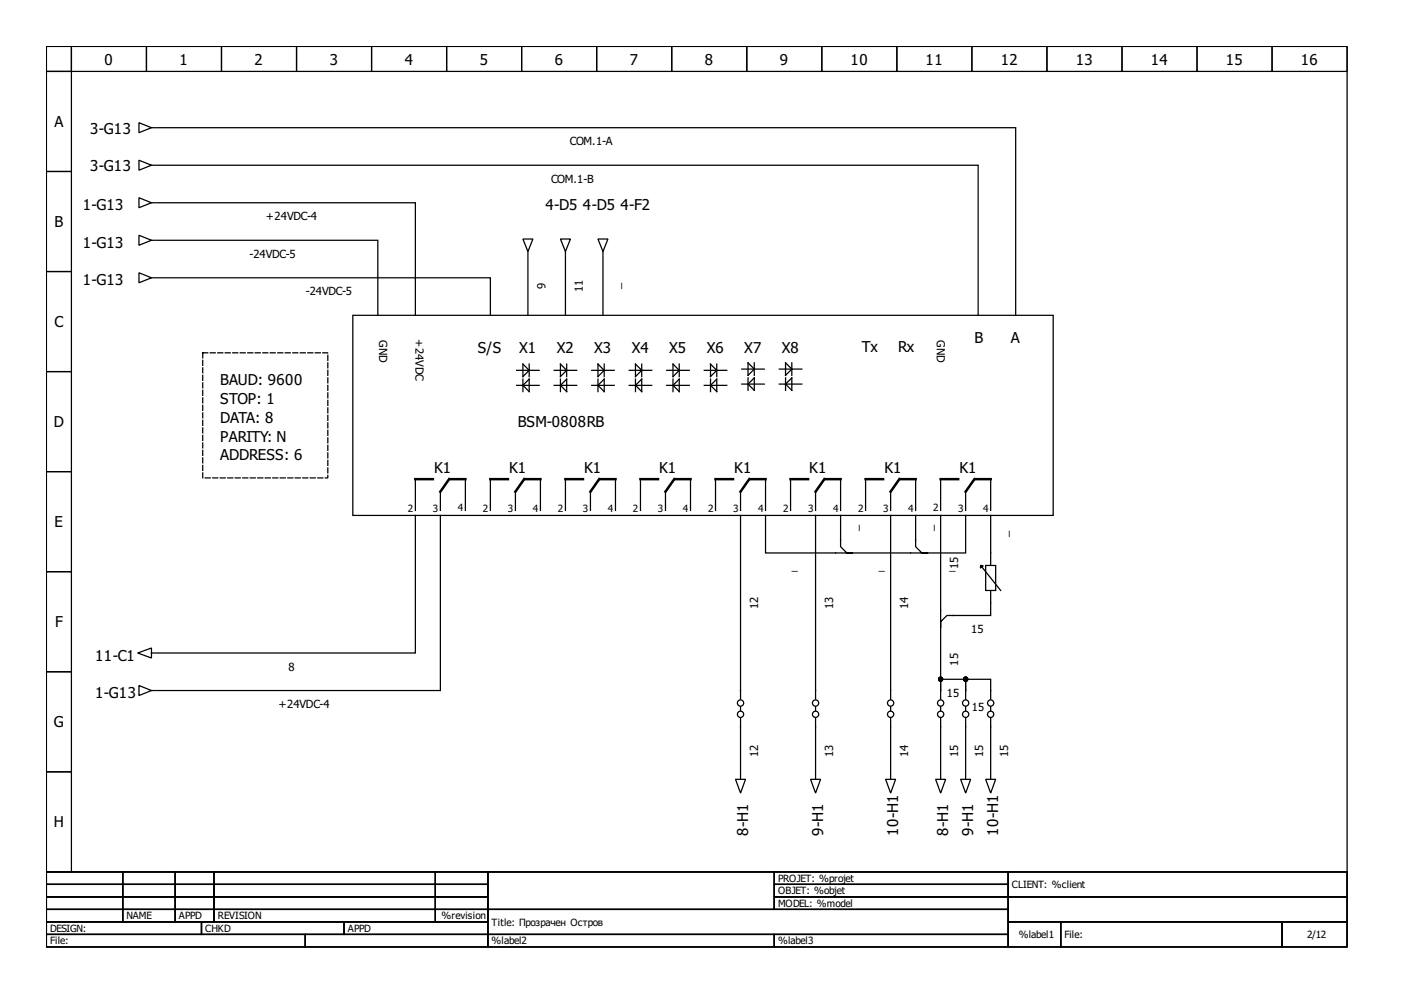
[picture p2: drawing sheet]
<svg xmlns="http://www.w3.org/2000/svg" width="297mm" height="210mm" viewBox="0 0 297 210" stroke-linecap="round" stroke-linejoin="round" font-family="sans-serif">
<g fill="none" stroke="#000" stroke-width=".26">
<path d="M9.8 9.8h274.4v174.1h-274.4zM9.8 9.8h5.3v5.3h-5.3zM9.8 15.1h5.3v21.1h-5.3zM15.1 9.8h15.8v5.3h-15.8zM30.9 9.8h15.8v5.3h-15.8zM46.7 9.8h15.9v5.3h-15.9zM62.6 9.8h15.8v5.3h-15.8zM78.4 9.8h15.8v5.3h-15.8zM94.2 9.8h15.9v5.3h-15.9zM110.1 9.8h15.8v5.3h-15.8zM125.9 9.8h15.8v5.3h-15.8zM141.7 9.8h15.8v5.3h-15.8z"/>
<path d="M157.5 9.8h15.9v5.3h-15.9zM173.4 9.8h15.8v5.3h-15.8zM189.2 9.8h15.8v5.3h-15.8zM205 9.8h15.9v5.3h-15.9zM220.9 9.8h15.8v5.3h-15.8zM236.7 9.8h15.8v5.3h-15.8zM252.5 9.8h15.9v5.3h-15.9zM268.4 9.8h15.8v5.3h-15.8zM9.8 36.2h5.3v21.1h-5.3zM29.3 33.8l2.7 1.1-2.7 1zM29.3 25.9l2.7 1-2.7 1.1zM32 34.9h.7"/>
<path d="M32 26.9h.7M9.8 57.3h5.3v21.1h-5.3zM29.3 41.7l2.7 1.1-2.7 1zM29.3 57.5l2.7 1.1-2.7 1.1zM29.3 49.6l2.7 1.1-2.7 1zM32 42.8h.7M32 58.6h.7M32 50.7h.7M110.3 50.4h2.1l-1 2.7zM111.4 53.1v.8M118.2 50.4h2.1l-1 2.7zM119.3 53.1v.8"/>
<path d="M9.8 78.4h5.3v21.1h-5.3zM74.4 66.5h147.8v42.2h-147.8zM109 78.1h4.7M110.3 76.8l1.3 1.3-1.3 1.3zM110.3 80v2.6M111.6 76.8v2.6M116.9 78.1h4.8M118.2 76.8l1.4 1.3-1.4 1.3zM118.2 80v2.6M119.6 76.8v2.6M124.8 78.1h4.8M126.1 76.8l1.4 1.3-1.4 1.3z"/>
<path d="M126.1 80v2.6M127.5 76.8v2.6M132.7 78.1h4.8M134.1 76.8l1.3 1.3-1.3 1.3zM134.1 80v2.6M135.4 76.8v2.6M140.7 78.1h4.7M142 76.8l1.3 1.3-1.3 1.3zM142 80v2.6M143.3 76.8v2.6M148.6 78.1h4.7M149.9 76.8l1.3 1.3-1.3 1.3z"/>
<path d="M149.9 80v2.6M151.2 76.8v2.6M156.5 77.9h4.7M157.8 76.5l1.3 1.4-1.3 1.3zM157.8 79.7v2.6M159.1 76.5v2.7M164.4 77.9h4.8M165.7 76.5l1.3 1.4-1.3 1.3zM165.7 79.7v2.6M167 76.5v2.7M9.8 99.5h5.3v21.1h-5.3zM109 81.3h4.7"/>
<path d="M110.3 81.3l1.3-1.3v2.6zM116.9 81.3h4.8M118.2 81.3l1.4-1.3v2.6zM124.8 81.3h4.8M126.1 81.3l1.4-1.3v2.6zM132.7 81.3h4.8M134.1 81.3l1.3-1.3v2.6zM140.7 81.3h4.7M142 81.3l1.3-1.3v2.6zM148.6 81.3h4.7M149.9 81.3l1.3-1.3v2.6zM156.5 81h4.7"/>
<path d="M157.8 81l1.3-1.3v2.6zM164.4 81h4.8M165.7 81l1.3-1.3v2.6zM87.6 101.1v6.6M92.9 103.7v4M98.2 101.1v6.6M103.5 101.1v6.6M108.7 103.7v4M114 101.1v6.6M119.3 101.1v6.6M124.6 103.7v4M129.8 101.1v6.6"/>
<path d="M135.1 101.1v6.6M140.4 103.7v4M145.7 101.1v6.6M150.9 101.1v6.6M156.2 103.7v4M161.5 101.1v6.6M166.8 101.1v6.6M172.1 103.7v4M177.3 101.1v6.6M182.6 101.1v6.6M187.9 103.7v4M193.2 101.1v6.6"/>
<path d="M198.4 101.1v6.6M203.7 103.7v4M209 101.1v6.6M209 116.6v10.6M9.8 120.6h5.3v21.1h-5.3zM29.1 137.8l2.9-1.1v2.1zM32 137.8h.7M9.8 141.7h5.3v21.1h-5.3zM29.3 144.6l2.7 1.1-2.7 1zM32 145.7h.7M203.7 145.7v1.8M203.7 149.1v.8"/>
<path d="M203.7 151.5v1.8M9.8 162.8h5.3v21.1h-5.3zM202.7 164.4h2.1l-1.1 2.9zM203.7 163.6v.8M9.8 183.9h274.4v15.9h-274.4zM9.8 183.9h16.1v2.7h-16.1zM9.8 186.6h16.1v2.6h-16.1zM9.8 189.2h16.1v2.6h-16.1zM9.8 191.8h16.1v2.7h-16.1zM9.8 194.5h32.7v2.6h-32.7zM9.8 197.1h54.6v2.7h-54.6zM25.9 183.9h11.1v2.7h-11.1z"/>
<path d="M25.9 186.6h11.1v2.6h-11.1zM25.9 189.2h11.1v2.6h-11.1zM25.9 191.8h11.1v2.7h-11.1zM37 183.9h8.1v2.7h-8.1zM37 186.6h8.1v2.6h-8.1zM37 189.2h8.1v2.6h-8.1zM37 191.8h8.1v2.7h-8.1zM42.5 194.5h30.1v2.6h-30.1zM45.1 183.9h46.7v2.7h-46.7zM45.1 186.6h46.7v2.6h-46.7zM45.1 189.2h46.7v2.6h-46.7zM45.1 191.8h46.7v2.7h-46.7z"/>
<path d="M64.4 197.1h38.5v2.7h-38.5zM72.6 194.5h30.3v2.6h-30.3zM91.8 183.9h11.1v2.7h-11.1zM91.8 186.6h11.1v2.6h-11.1zM91.8 189.2h11.1v2.6h-11.1zM91.8 191.8h11.1v2.7h-11.1zM102.9 183.9h60.4v7.9h-60.4zM102.9 191.8h109.8v5.3h-109.8zM102.9 197.1h60.4v2.7h-60.4zM163.3 183.9h49.4v2.7h-49.4zM163.3 186.6h49.4v2.6h-49.4zM163.3 189.2h49.4v2.6h-49.4z"/>
<path d="M163.3 197.1h49.4v2.7h-49.4zM212.7 183.9h71.5v5.3h-71.5zM212.7 189.2h71.5v5.3h-71.5zM212.7 194.5h11.1v5.3h-11.1zM223.8 194.5h46.7v5.3h-46.7zM270.5 194.5h13.7v5.3h-13.7z"/>
<circle cx="203.7" cy="148.3" r=".66"/>
<circle cx="203.7" cy="150.7" r=".66"/>
</g>
<path d="M42.8 74.4h26.4v26.4h-26.4z" fill="none" stroke="#000" stroke-width=".26" stroke-dasharray="1.1 .5"/>
<g fill="none" stroke="#000" stroke-width=".53">
<path d="M87.6 101.1h3.7M94.7 101.1l-1.8 2.6M95 101.1h3.2M103.5 101.1h3.7M110.6 101.1l-1.9 2.6M110.8 101.1h3.2M119.3 101.1h3.7M126.4 101.1l-1.8 2.6M126.7 101.1h3.1M135.1 101.1h3.7M142.2 101.1l-1.8 2.6M142.5 101.1h3.2"/>
<path d="M150.9 101.1h3.7M158.1 101.1l-1.9 2.6M158.3 101.1h3.2M166.8 101.1h3.7M173.9 101.1l-1.8 2.6M174.2 101.1h3.1M182.6 101.1h3.7M189.7 101.1l-1.8 2.6M190 101.1h3.2M198.4 101.1h3.7M205.6 101.1l-1.9 2.6M205.8 101.1h3.2"/>
</g>
<path d="M207.9 119.3h2.2v5.3h-2.2z" fill-rule="evenodd" fill="#fff" stroke="#000" stroke-width=".26"/>
<g fill="#000" stroke="#000" stroke-width=".26">
<path d="M206.9 119.3h.5l-.6 .5z" fill-rule="evenodd"/>
<circle cx="198.4" cy="143.3" r=".4"/>
<circle cx="203.7" cy="143.3" r=".4"/>
</g>
<g fill="none" stroke="#000" stroke-width=".26">
<path d="M33 26.9h181.3v39.6M33 34.9h173.4v31.6M33 58.6h70.5v7.9M33 50.7h46.7v15.8M33 42.8h54.6v23.7M111.4 54.1v12.4M119.3 54.1v12.4M126.1 50.4h2.2l-1.1 2.7zM127.2 53.1v.8M127.2 54.1v12.4M87.6 108.7v29.1h-54.6M92.9 108.7v37h-59.9"/>
<path d="M156.2 108.7v38.8M161.5 108.7v7.9h18.5h-1.3l-1.4-1.3v-6.6M172.1 108.7v38.8M187.9 108.7v38.8M193.2 108.7v6.6l1.3 1.3h1.3h-15.8M198.4 108.7v23.8v-1.3l1.4-1.4h9.2v-2.6M203.7 108.7v7.9h-7.9M207.1 119.6l4 5M209 108.7v7.9M198.4 132.5v13.2M156.2 151.5v11.8M156.2 149.1v.8"/>
<path d="M172.1 151.5v11.8M172.1 149.1v.8M187.9 151.5v11.8M187.9 149.1v.8M198.4 145.7v-2.4h5.3v2.4v-2.4h5.3v4.2M198.4 151.5v11.8M198.4 145.7v1.8M198.4 149.1v.8M203.7 153.3v10M209 151.5v11.8M209 149.1v.8M155.2 164.4h2.1l-1.1 2.9z"/>
<path d="M156.2 163.6v.8M171 164.4h2.1l-1 2.9zM172.1 163.6v.8M186.8 164.4h2.1l-1 2.9zM187.9 163.6v.8M197.4 164.4h2.1l-1.1 2.9zM198.4 163.6v.8M207.9 164.4h2.2l-1.1 2.9zM209 163.6v.8"/>
<circle cx="156.2" cy="148.3" r=".66"/>
<circle cx="156.2" cy="150.7" r=".66"/>
<circle cx="172.1" cy="148.3" r=".66"/>
<circle cx="172.1" cy="150.7" r=".66"/>
<circle cx="187.9" cy="148.3" r=".66"/>
<circle cx="187.9" cy="150.7" r=".66"/>
<circle cx="198.4" cy="148.3" r=".66"/>
<circle cx="198.4" cy="150.7" r=".66"/>
<circle cx="209" cy="148.3" r=".66"/>
<circle cx="209" cy="150.7" r=".66"/>
</g>
<g font-size="3.2">
<text x="22.1" y="13.6">0</text>
<text x="37.9" y="13.6">1</text>
<text x="53.7" y="13.6">2</text>
<text x="69.6" y="13.6">3</text>
<text x="85.4" y="13.6">4</text>
<text x="101.2" y="13.6">5</text>
<text x="117" y="13.6">6</text>
<text x="132.9" y="13.6">7</text>
<text x="148.7" y="13.6">8</text>
<text x="164.5" y="13.6">9</text>
<text x="179.4" y="13.6">10</text>
<text x="195.3" y="13.6">11</text>
<text x="211.1" y="13.6">12</text>
<text x="226.9" y="13.6">13</text>
<text x="242.8" y="13.6">14</text>
<text x="258.6" y="13.6">15</text>
<text x="274.4" y="13.6">16</text>
<text x="11.5" y="26.8">A</text>
<text x="19" y="28.3">3-G13</text>
<text x="19" y="36.2">3-G13</text>
<text x="11.5" y="47.9">B</text>
<text x="17.4" y="44.4">1-G13</text>
<text x="115.1" y="44.4">4-D5</text>
<text x="123" y="44.4">4-D5</text>
<text x="130.9" y="44.4">4-F2</text>
<text x="17.4" y="52.3">1-G13</text>
<text x="17.4" y="60.2">1-G13</text>
<text x="11.5" y="69">C</text>
<text x="100.8" y="74.4">S/S</text>
<text x="109.5" y="74.4">X1</text>
<text x="117.4" y="74.4">X2</text>
<text x="125.4" y="74.4">X3</text>
<text x="133.3" y="74.4">X4</text>
<text x="141.2" y="74.4">X5</text>
<text x="149.1" y="74.4">X6</text>
<text x="157" y="74.4">X7</text>
<text x="164.9" y="74.4">X8</text>
<text x="181.8" y="74.2">Tx</text>
<text x="189.5" y="74.2">Rx</text>
<text x="205.6" y="72.3">B</text>
<text x="213.2" y="72.3">A</text>
<text x="46.5" y="81.3">BAUD: 9600</text>
<text x="46.5" y="85.3">STOP: 1</text>
<text x="46.5" y="89.2">DATA: 8</text>
<text x="109.3" y="90">BSM-0808RB</text>
<text x="11.4" y="90.1">D</text>
<text x="46.5" y="93.2">PARITY: N</text>
<text x="46.5" y="97.1">ADDRESS: 6</text>
<text x="91.6" y="99.8">K1</text>
<text x="107.4" y="99.8">K1</text>
<text x="123.2" y="99.8">K1</text>
<text x="139.1" y="99.8">K1</text>
<text x="154.9" y="99.8">K1</text>
<text x="170.7" y="99.8">K1</text>
<text x="186.6" y="99.8">K1</text>
<text x="202.4" y="99.8">K1</text>
<text x="11.5" y="111.2">E</text>
<text x="11.6" y="132.3">F</text>
<text x="20.1" y="139.3">11-C1</text>
<text x="20.1" y="147.3">1-G13</text>
<text x="11.4" y="153.5">G</text>
<text x="11.4" y="174.6">H</text>
<text x="157.8" y="176.3" transform="rotate(-90 157.8 176.3)">8-H1</text>
<text x="173.6" y="176.3" transform="rotate(-90 173.6 176.3)">9-H1</text>
<text x="189.5" y="176.3" transform="rotate(-90 189.5 176.3)">10-H1</text>
<text x="200" y="176.3" transform="rotate(-90 200 176.3)">8-H1</text>
<text x="205.3" y="176.3" transform="rotate(-90 205.3 176.3)">9-H1</text>
<text x="210.6" y="176.3" transform="rotate(-90 210.6 176.3)">10-H1</text>
</g>
<g font-size="2.4">
<text x="120.2" y="30.6">COM.1-A</text>
<text x="116.3" y="38.5">COM.1-B</text>
<text x="56.1" y="46.5">+24VDC-4</text>
<text x="52.7" y="54.4">-24VDC-5</text>
<text x="64.5" y="62.3">-24VDC-5</text>
<text x="115.1" y="61" transform="rotate(-90 115.1 61)">9</text>
<text x="123" y="61.6" transform="rotate(-90 123 61.6)">11</text>
<text x="130.9" y="61" transform="rotate(-90 130.9 61)">_</text>
<text x="80" y="71.8" transform="rotate(90 80 71.8)">GND</text>
<text x="87.6" y="71.5" transform="rotate(90 87.6 71.5)">+24VDC</text>
<text x="197.7" y="71.8" transform="rotate(90 197.7 71.8)">GND</text>
<text x="181" y="112" transform="rotate(-90 181 112)">_</text>
<text x="196.9" y="112" transform="rotate(-90 196.9 112)">_</text>
<text x="212.7" y="113.4" transform="rotate(-90 212.7 113.4)">_</text>
<text x="167" y="120.3">_</text>
<text x="185.4" y="120.3">_</text>
<text x="200.3" y="120.3">_</text>
<text x="202.1" y="120.1" transform="rotate(-90 202.1 120.1)">15</text>
<text x="159.9" y="128.5" transform="rotate(-90 159.9 128.5)">12</text>
<text x="175.8" y="128.5" transform="rotate(-90 175.8 128.5)">13</text>
<text x="191.6" y="128.5" transform="rotate(-90 191.6 128.5)">14</text>
<text x="204.9" y="133.5">15</text>
<text x="60.8" y="141.5">8</text>
<text x="202.1" y="140.4" transform="rotate(-90 202.1 140.4)">15</text>
<text x="58.7" y="149.4">+24VDC-4</text>
<text x="199.8" y="147">15</text>
<text x="205" y="149.9">15</text>
<text x="159.9" y="159.7" transform="rotate(-90 159.9 159.7)">12</text>
<text x="175.8" y="159.7" transform="rotate(-90 175.8 159.7)">13</text>
<text x="191.6" y="159.7" transform="rotate(-90 191.6 159.7)">14</text>
<text x="202.1" y="159.7" transform="rotate(-90 202.1 159.7)">15</text>
<text x="207.4" y="159.7" transform="rotate(-90 207.4 159.7)">15</text>
<text x="212.7" y="159.7" transform="rotate(-90 212.7 159.7)">15</text>
</g>
<g font-size="2.1">
<text x="86" y="107.9">2</text>
<text x="91.3" y="107.9">3</text>
<text x="96.6" y="107.8">4</text>
<text x="101.9" y="107.9">2</text>
<text x="107.2" y="107.9">3</text>
<text x="112.4" y="107.9">4</text>
<text x="117.7" y="107.9">2</text>
<text x="123" y="107.9">3</text>
<text x="128.3" y="107.9">4</text>
<text x="133.5" y="107.9">2</text>
<text x="138.8" y="107.9">3</text>
<text x="144.1" y="107.9">4</text>
<text x="149.4" y="107.9">2</text>
<text x="154.6" y="107.9">3</text>
<text x="159.9" y="107.9">4</text>
<text x="165.2" y="107.9">2</text>
<text x="170.5" y="107.9">3</text>
<text x="175.8" y="107.9">4</text>
<text x="181" y="107.9">2</text>
<text x="186.3" y="107.9">3</text>
<text x="191.6" y="107.9">4</text>
<text x="196.9" y="107.8">2</text>
<text x="202.1" y="107.9">3</text>
<text x="207.4" y="107.9">4</text>
<text x="164.1" y="186">PROJET: %projet</text>
<text x="164.1" y="188.7">OBJET: %objet</text>
<text x="164.1" y="191.3">MODEL: %model</text>
<text x="213.5" y="187.4">CLIENT: %client</text>
<text x="10.6" y="196.6">DESIGN:</text>
<text x="26.7" y="194">NAME</text>
<text x="37.8" y="194">APPD</text>
<text x="43.3" y="196.6">CHKD</text>
<text x="45.9" y="194">REVISION</text>
<text x="73.4" y="196.6">APPD</text>
<text x="93.2" y="194">%revision</text>
<text x="103.7" y="195.3">Title: Прозрачен Остров</text>
<text x="214.9" y="197.9">%label1</text>
<text x="224.6" y="197.9">File:</text>
<text x="275.7" y="197.9">2/12</text>
<text x="10.6" y="199.2">File:</text>
<text x="103.7" y="199.2">%label2</text>
<text x="164.1" y="199.2">%label3</text>
</g>
</svg>
